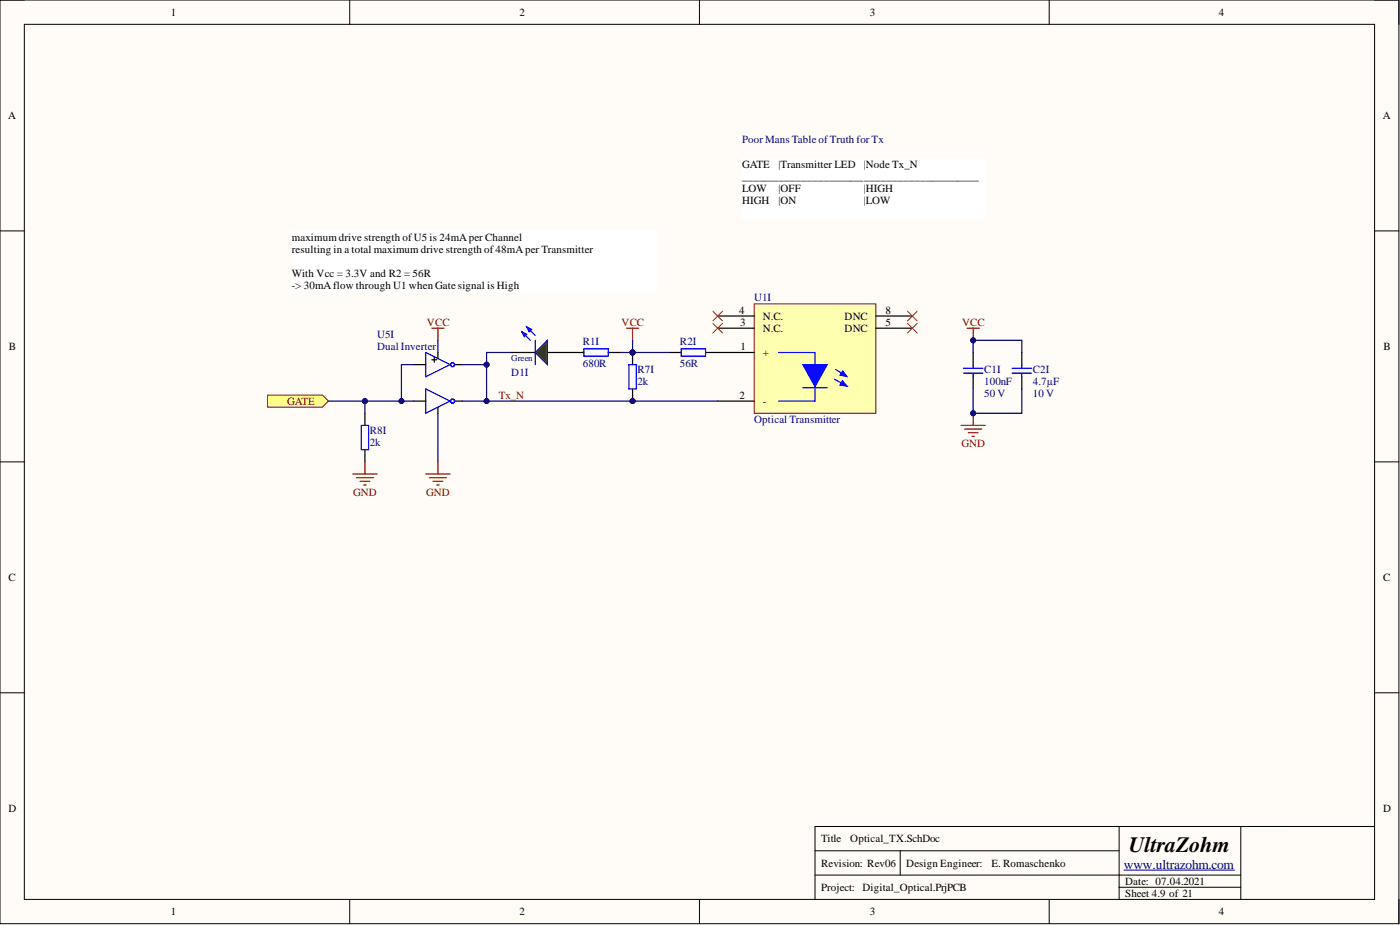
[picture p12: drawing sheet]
<svg xmlns="http://www.w3.org/2000/svg" width="292mm" height="193mm" viewBox="0 0 292 193" stroke-linecap="round" stroke-linejoin="round" font-family="sans-serif">
<path d="M0 0h291.9v192.7h-291.9z" fill-rule="evenodd" fill="#fffcf8"/>
<path d="M0 0h291.9v192.7h-291.9z" fill="none" stroke="#000" stroke-width=".21"/>
<path d="M5.1 5.1h281.7v182.5h-281.7z" fill-rule="evenodd" fill="#fffcf8"/>
<g fill="none" stroke="#000" stroke-width=".21">
<path d="M0 0h5.1M5.1 5.1h281.7v182.5h-281.7zM73 0v5.1M145.9 0v5.1M218.9 0v5.1M286.8 0h5.1v5.1M0 48.2h5.1M286.8 48.2h5.1M0 96.4h5.1M286.8 96.4h5.1M0 144.5h5.1M286.8 144.5h5.1"/>
<path d="M170 177.5h63.5M187.8 177.5v5.1M233.5 172.4v15.2M258.9 172.4v15.2M286.8 172.4h-116.8v15.2M73 187.6v5.1M145.9 187.6v5.1M170 182.6h88.9M218.9 187.6v5.1M233.5 185.1h25.4M291.9 187.6v5.1"/>
</g>
<path d="M234.5 181.5h23.1" fill="none" stroke="#000080" stroke-width=".21"/>
<path d="M157.4 63.4h25.3v22.8h-25.3z" fill-rule="evenodd" fill="#ffffb0"/>
<path d="M157.4 63.4h25.3v22.8h-25.3z" fill="none" stroke="#800000" stroke-width=".21"/>
<path d="M149.7 73.5h7.7M149.7 68.5h7.7M149.7 65.9h7.7M149.7 83.7h7.7" fill="none" stroke="#000" stroke-width=".25"/>
<path d="M167.5 76.1h5.1l-2.6 4.5z" fill="#00f"/>
<path d="M162.4 73.5h7.6v2.6M167.5 76.1h5.1l-2.6 4.5zM174.4 77.1l2 1.3M167.5 80.9h5.1M170 80.9v2.8h-7.6" fill="none" stroke="#00f" stroke-width=".25"/>
<path d="M182.7 68.5h7.7M182.7 65.9h7.7" fill="none" stroke="#000" stroke-width=".25"/>
<path d="M175.8 77.4l.9 1.2-1.4-.4z" fill="#00f"/>
<path d="M174.1 79.1l2.3 1.3M175.8 77.4l.9 1.2-1.4-.4z" fill="none" stroke="#00f" stroke-width=".25"/>
<path d="M175.8 79.5l.9 1.1-1.4-.3z" fill="#00f"/>
<path d="M175.8 79.5l.9 1.1-1.4-.3z" fill="none" stroke="#00f" stroke-width=".25"/>
<path d="M90.1 68.5h2.5M91.4 68.5v2.5M201.8 68.5h2.5M203 68.5v2.5" fill="none" stroke="#800000" stroke-width=".25"/>
<circle cx="203" cy="71" r=".51" fill="#000080"/>
<circle cx="203" cy="71" r=".51" fill="none" stroke="#000080" stroke-width=".21"/>
<path d="M203 73.5v2.6M203 78.6v2.5" fill="none" stroke="#000" stroke-width=".25"/>
<path d="M201 77.8h4.1M201 76.8h4.1M203 76.1v.7M203 77.8v.8" fill="none" stroke="#00f" stroke-width=".25"/>
<path d="M200.5 88.7h5.1M201.3 89.5h3.5M202 90.3h2.1M202.8 91h.5M203 86.2v2.5" fill="none" stroke="#800000" stroke-width=".25"/>
<circle cx="203" cy="86.2" r=".51" fill="#000080"/>
<circle cx="203" cy="86.2" r=".51" fill="none" stroke="#000080" stroke-width=".21"/>
<path d="M88.8 98.9h5.1M89.6 99.6h3.5M91.4 96.4v2.5M90.4 100.4h2M91.1 101.2h.5" fill="none" stroke="#800000" stroke-width=".25"/>
<path d="M106.6 73.5h5.1M114.2 73.5h5.1" fill="none" stroke="#000" stroke-width=".25"/>
<path d="M111.7 73.5l2.5-2.5v5.1z" fill="#00bf00"/>
<path d="M108.9 69.2l1.8 1.8M111.7 73.5l2.5-2.5v5.1z" fill="none" stroke="#00f" stroke-width=".25"/>
<path d="M108.9 69.2l1 .5-.5 .5z" fill="#00f"/>
<path d="M108.9 69.2l1 .5-.5 .5zM109.9 68.2l1.8 1.8M111.7 71v5.1" fill="none" stroke="#00f" stroke-width=".25"/>
<path d="M109.9 68.2l1 .5-.5 .5z" fill="#00f"/>
<path d="M109.9 68.2l1 .5-.5 .5zM121.8 72.8h5.1v1.5h-5.1z" fill="none" stroke="#00f" stroke-width=".25"/>
<path d="M119.3 73.5h2.5M126.9 73.5h2.5" fill="none" stroke="#000" stroke-width=".25"/>
<path d="M130.7 68.5h2.5M132 68.5v2.5" fill="none" stroke="#800000" stroke-width=".25"/>
<path d="M55.8 82.4h11.5l1.2 1.3-1.2 1.2h-11.5z" fill-rule="evenodd" fill="#ffff80"/>
<path d="M55.8 82.4h11.5l1.2 1.3-1.2 1.2h-11.5z" fill="none" stroke="#800000" stroke-width=".21"/>
<path d="M148.7 64.9l2.1 2M148.7 67.4l2.1 2.1M150.8 64.9l-2.1 2M150.8 67.4l-2.1 2.1M189.3 64.9l2.1 2M189.3 67.4l2.1 2.1M191.4 64.9l-2.1 2M191.4 67.4l-2.1 2.1" fill="none" stroke="#f00" stroke-width=".21"/>
<circle cx="132" cy="83.7" r=".51" fill="#000080"/>
<circle cx="132" cy="83.7" r=".51" fill="none" stroke="#000080" stroke-width=".21"/>
<path d="M132 81.1v2.6" fill="none" stroke="#000" stroke-width=".25"/>
<circle cx="132" cy="83.7" r=".51" fill="#000080"/>
<circle cx="132" cy="83.7" r=".51" fill="none" stroke="#000080" stroke-width=".21"/>
<g fill="none" stroke="#00f" stroke-width=".25">
<path d="M88.8 73.5l5.1 2.6-5.1 2.5zM131.2 76.1v5h1.5v-5M142.1 72.8h5.1v1.5h-5.1zM211.2 77.8h4M211.2 76.8h4M213.2 76.1v.7M213.2 77.8v.8M75.4 88.7h1.5v5.1h-1.5zM88.8 81.1l5.1 2.6-5.1 2.5z"/>
<circle cx="94.4" cy="76.1" r=".42"/>
<circle cx="94.4" cy="83.7" r=".42"/>
</g>
<g fill="none" stroke="#000" stroke-width=".25">
<path d="M86.3 76.1h2.5M90.1 75.1h1M90.6 74.5v1.1M91.4 73.5v1.3M94.9 76.1h1.5M139.6 73.5h2.5M147.2 73.5h2.5M213.2 73.5v2.6M213.2 78.6v2.5M76.1 86.2v2.5M76.1 93.8v2.6M86.3 83.7h2.5"/>
<path d="M91.4 84.9v1.3M94.9 83.7h1.5"/>
</g>
<path d="M73.6 98.9h5.1M74.4 99.6h3.5M76.1 96.4v2.5M75.1 100.4h2.1M75.9 101.2h.5" fill="none" stroke="#800000" stroke-width=".25"/>
<path d="M91.4 71v2.5M129.4 73.5h10.2M203 81.1v5.1h10.2v-5.1" fill="none" stroke="#000080" stroke-width=".25"/>
<circle cx="203" cy="86.2" r=".51" fill="#000080"/>
<circle cx="203" cy="86.2" r=".51" fill="none" stroke="#000080" stroke-width=".21"/>
<path d="M203 73.5v-2.5h10.2v2.5" fill="none" stroke="#000080" stroke-width=".25"/>
<circle cx="203" cy="71" r=".51" fill="#000080"/>
<circle cx="203" cy="71" r=".51" fill="none" stroke="#000080" stroke-width=".21"/>
<path d="M106.6 73.5h-5.1v10.2h48.2M132 71v2.5M91.4 86.2v10.2" fill="none" stroke="#000080" stroke-width=".25"/>
<circle cx="101.5" cy="76.1" r=".51" fill="#000080"/>
<circle cx="101.5" cy="76.1" r=".51" fill="none" stroke="#000080" stroke-width=".21"/>
<circle cx="101.5" cy="83.7" r=".51" fill="#000080"/>
<circle cx="101.5" cy="83.7" r=".51" fill="none" stroke="#000080" stroke-width=".21"/>
<circle cx="132" cy="83.7" r=".51" fill="#000080"/>
<circle cx="132" cy="83.7" r=".51" fill="none" stroke="#000080" stroke-width=".21"/>
<path d="M96.4 83.7h5.1" fill="none" stroke="#000080" stroke-width=".25"/>
<circle cx="101.5" cy="83.7" r=".51" fill="#000080"/>
<circle cx="101.5" cy="83.7" r=".51" fill="none" stroke="#000080" stroke-width=".21"/>
<path d="M83.8 83.7h2.5" fill="none" stroke="#000080" stroke-width=".25"/>
<circle cx="83.8" cy="83.7" r=".51" fill="#000080"/>
<circle cx="83.8" cy="83.7" r=".51" fill="none" stroke="#000080" stroke-width=".21"/>
<path d="M76.1 83.7v2.5" fill="none" stroke="#000080" stroke-width=".25"/>
<circle cx="76.1" cy="83.7" r=".51" fill="#000080"/>
<circle cx="76.1" cy="83.7" r=".51" fill="none" stroke="#000080" stroke-width=".21"/>
<path d="M86.3 76.1h-2.5v7.6h-15.3" fill="none" stroke="#000080" stroke-width=".25"/>
<circle cx="83.8" cy="83.7" r=".51" fill="#000080"/>
<circle cx="83.8" cy="83.7" r=".51" fill="none" stroke="#000080" stroke-width=".21"/>
<circle cx="76.1" cy="83.7" r=".51" fill="#000080"/>
<circle cx="76.1" cy="83.7" r=".51" fill="none" stroke="#000080" stroke-width=".21"/>
<path d="M96.4 76.1h5.1" fill="none" stroke="#000080" stroke-width=".25"/>
<circle cx="101.5" cy="76.1" r=".51" fill="#000080"/>
<circle cx="101.5" cy="76.1" r=".51" fill="none" stroke="#000080" stroke-width=".21"/>
<path d="M60.9 48.2h76.2v12.7h-76.2z" fill-rule="evenodd" fill="#fff"/>
<path d="M60.9 48.2h76.2v12.7h-76.2z" fill="none" stroke="#fff" stroke-width=".21"/>
<path d="M154.8 33h10.2v12.6h-10.2z" fill-rule="evenodd" fill="#fff"/>
<path d="M154.8 33h10.2v12.6h-10.2z" fill="none" stroke="#fff" stroke-width=".21"/>
<path d="M162.4 33h25.4v12.6h-25.4z" fill-rule="evenodd" fill="#fff"/>
<path d="M162.4 33h25.4v12.6h-25.4z" fill="none" stroke="#fff" stroke-width=".21"/>
<path d="M180.2 33h25.4v12.6h-25.4z" fill-rule="evenodd" fill="#fff"/>
<path d="M180.2 33h25.4v12.6h-25.4z" fill="none" stroke="#fff" stroke-width=".21"/>
<text font-size="4.6" x="235.5" y="177.7">UltraZohm</text>
<text font-size="3.5" fill="#000080" x="131.2" y="75.5">PIR7I02</text>
<text font-size="2.8" fill="#000080" x="234.5" y="181.2">www.ultrazohm.com</text>
<g font-size="2.3">
<text x="35.6" y="3.3">1</text>
<text x="108.4" y="3.3">2</text>
<text x="181.5" y="3.3">3</text>
<text x="254.3" y="3.3">4</text>
<text x="1.7" y="24.9">A</text>
<text x="288.5" y="24.9">A</text>
<text x="154.8" y="35">GATE</text>
<text x="162.4" y="35">|</text>
<text x="162.9" y="35">Transmitter LED</text>
<text x="180.2" y="35">|</text>
<text x="180.6" y="35">Node Tx_N</text>
<text x="154.8" y="37.5">_______________________</text>
<text x="154.8" y="40.1">LOW</text>
<text x="162.4" y="40.1">|</text>
<text x="162.9" y="40.1">OFF</text>
<text x="180.2" y="37.5">__________</text>
<text x="180.2" y="40.1">|</text>
<text x="180.6" y="40.1">HIGH</text>
<text x="188.5" y="37.5">______________</text>
<text x="154.8" y="42.6">HIGH</text>
<text x="162.4" y="42.6">|</text>
<text x="162.9" y="42.6">ON</text>
<text x="180.2" y="42.6">|</text>
<text x="180.6" y="42.6">LOW</text>
<text x="60.9" y="50.2">maximum drive strength ofU5 is 24mA per Channel</text>
<text x="60.9" y="52.7">resulting in a total maximum drive strength of48mA per Transmitter</text>
<text x="60.9" y="57.8">With Vcc = 3.3V and R2 = 56R</text>
<text x="60.9" y="60.3">-&gt; 30mA flow through U1 when Gate signal is High</text>
<text x="154.2" y="65.4">4</text>
<text x="184.8" y="65.4">8</text>
<text x="154.4" y="68">3</text>
<text x="159.1" y="69.2">N.C.</text>
<text x="159.1" y="66.7">N.C.</text>
<text x="176.2" y="69.2">DNC</text>
<text x="176.2" y="66.7">DNC</text>
<text x="184.8" y="68">5</text>
<text x="1.9" y="73">B</text>
<text x="154.5" y="73">1</text>
<text x="159.1" y="74.3">+</text>
<text x="288.7" y="73">B</text>
<text x="154.3" y="83.2">2</text>
<text x="159.1" y="84.4">-</text>
<text x="1.8" y="121.2">C</text>
<text x="288.6" y="121.2">C</text>
<text x="1.8" y="169.4">D</text>
<text x="288.6" y="169.4">D</text>
<text x="171.3" y="175.7">Title</text>
<text x="177.4" y="175.7">Optical_TX.SchDoc</text>
<text x="171.3" y="180.8">Revision: Rev06</text>
<text x="171.3" y="185.9">Project: Digital_Optical.PrjPCB</text>
<text x="189.1" y="180.8">Design Engineer:</text>
<text x="206.8" y="180.8">E. Romaschenko</text>
<text x="234.8" y="184.6">Date: 07.04.2021</text>
<text x="35.6" y="190.9">1</text>
<text x="108.4" y="190.9">2</text>
<text x="181.5" y="190.9">3</text>
<text x="234.8" y="187.1">Sheet 4.9 of 21</text>
<text x="254.3" y="190.9">4</text>
</g>
<g font-size="2.3" fill="#000080">
<text x="154.8" y="29.9">Poor Mans Table ofTruth for Tx</text>
<text x="157.4" y="62.9">U1I</text>
<text x="78.7" y="70.5">U5I</text>
<text x="78.7" y="73">Dual Inverter</text>
<text x="121.6" y="72">R1I</text>
<text x="121.6" y="76.6">680R</text>
<text x="133" y="77.8">R7I</text>
<text x="141.9" y="72">R2I</text>
<text x="141.9" y="76.6">56R</text>
<text x="205.3" y="77.8">C1I</text>
<text x="215.5" y="77.8">C2I</text>
<text x="106.7" y="78.4">D1I</text>
<text x="133" y="80.4">2k</text>
<text x="205.3" y="80.4">100nF</text>
<text x="205.3" y="82.9">50 V</text>
<text x="215.5" y="80.4">4.7µF</text>
<text x="215.5" y="82.9">10 V</text>
<text x="157.4" y="88.2">Optical Transmitter</text>
<text x="77.2" y="90.5">R8I</text>
<text x="77.2" y="93.1">2k</text>
</g>
<g font-size="2.3" fill="#800000">
<text x="89.1" y="68">VCC</text>
<text x="129.7" y="68">VCC</text>
<text x="200.8" y="68">VCC</text>
<text x="104.1" y="83.2">Tx_N</text>
<text x="59.9" y="84.4">GATE</text>
<text x="200.6" y="93.3">GND</text>
<text x="73.7" y="103.5">GND</text>
<text x="88.9" y="103.5">GND</text>
</g>
<text font-size="1.9" fill="#000080" x="106.7" y="75.4">Green</text>
</svg>
